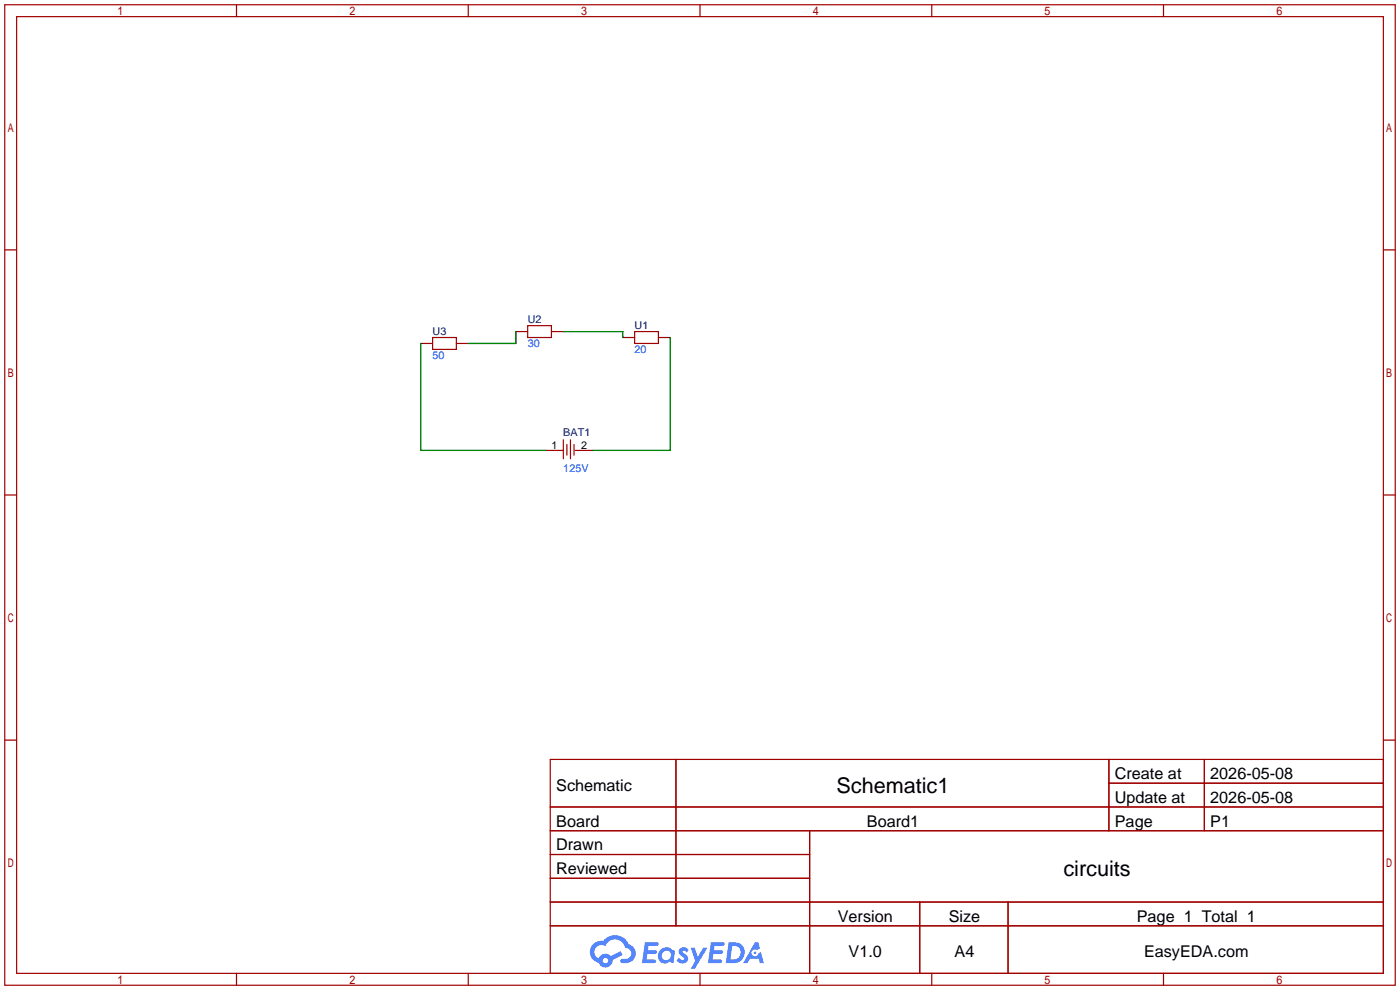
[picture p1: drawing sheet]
<svg xmlns="http://www.w3.org/2000/svg" width="299mm" height="212mm" viewBox="0 0 299 212" stroke-linecap="round" stroke-linejoin="round" font-family="sans-serif">
<g fill="none" stroke="#a10000" stroke-width=".25">
<path d="M1 1h297.2v209.6h-297.2zM3.6 3.6h292.1v204.4h-292.1zM50.5 1v2.6M100.1 1v2.6M149.6 1v2.6M199.1 1v2.6M248.7 1v2.6M1 53.4h2.6M295.7 53.4h2.5M1 105.8h2.6M295.7 105.8h2.5M1 158.2h2.6"/>
<path d="M295.7 158.2h2.5M117.6 162.3h178.1v45.7h-178.1zM117.6 172.5h178.1M117.6 177.5h178.1M144.5 162.3v35.6M173 177.5v30.5M237 162.3v15.2M237 167.4h58.7M257.4 162.3v15.2M117.6 182.6h55.4M117.6 192.8h178.1M117.6 187.7h55.4"/>
<path d="M117.6 197.9h178.1M196.6 192.8v15.2M215.4 192.8v15.2M50.5 208v2.6M100.1 208v2.6M149.6 208v2.6M199.1 208v2.6M248.7 208v2.6"/>
</g>
<g fill="#5487ff">
<path d="M145.3 202.7a1.3 1.3 0 0 1 1.9 .3l-.4 .6a.54 .54 0 0 0-.9-.2l.1 .2a1.34 1.34 0 0 1 .9 1.8 1.47 1.47 0 0 1-2.3-.1l.5-.6 .8 .5a.31 .31 0 0 0 .4-.3 .31 .31 0 0 0-.3-.4 1.12 1.12 0 0 1-.7-1.8z"/>
<path d="M147.6 202.5h.9l.6 2 1.2-2h.9l-2.7 4.6h-.9l1-1.7z"/>
<path d="M137.8 201.4h1.7a1.31 1.31 0 0 1 1.2 .2 .4 .4 0 0 1-.3 .5l-1.8 .1-.1 .9h1.6a.4 .4 0 0 1 .4 .4 .4 .4 0 0 1-.5 .4h-1.6l-.2 1.2h1.4a.46 .46 0 0 1 .5 0 .46 .46 0 0 1 .1 .5l-.4 .2h-2.6z"/>
<path d="M151.9 201.4h1.7a1.32 1.32 0 0 1 1.2 .2 .39 .39 0 0 1-.3 .5l-1.8 .1-.1 .9h1.6a.4 .4 0 0 1 .4 .4 .4 .4 0 0 1-.4 .4h-1.7l-.2 1.2h1.4a.46 .46 0 0 1 .5 0 .46 .46 0 0 1 .1 .5l-.4 .2h-2.6z"/>
<path d="M161.3 201.4h.8l.3 1.3-.6 .4a.75 .75 0 0 0-1.1 .3 .75 .75 0 0 0 .5 1 .75 .75 0 0 0 .9-.7l.5-.2 .6 2.3h-.8l-.3-.9h-1.8l-.5 .9h-1z"/>
<path d="M155.7 201.4l-.6 4.4h1.5a2.27 2.27 0 0 0 2.6-2.2 2.27 2.27 0 0 0-2.7-2.2zM156.5 202.1a1.5 1.5 0 0 1 1.8 1.6 1.5 1.5 0 0 1-1.9 1.4h-.3z"/>
<path d="M141.2 203a1.6 1.6 0 0 0-.3 2.3 1.6 1.6 0 0 0 2.3 .2l.7 .3 .3-2.4-.1-.3-.5-.1a1.58 1.58 0 0 0-2.4 0zM141.8 203.5a.98 .98 0 0 1 1.6 .4 .98 .98 0 0 1-1.1 1.3 .94 .94 0 0 1-.9-.7 .94 .94 0 0 1 .4-1z"/>
<path d="M126.8 201.8a2.37 2.37 0 0 0 1.1 4 1.54 1.54 0 0 0 1.8 1 1.54 1.54 0 0 0 1.2-1.6l2.2-1.1-.5-.8-2 1a1.57 1.57 0 0 0-2.7 .5 1.5 1.5 0 0 1-.7-2.1 1.5 1.5 0 0 1 2.2-.5 2.23 2.23 0 0 1 2.3-1.4 2.23 2.23 0 0 1 2 1.8 1.16 1.16 0 0 1 1.2 1.1 1.16 1.16 0 0 1-1.1 1.2h-.7a.47 .47 0 0 0-.5 .4 .47 .47 0 0 0 .4 .5 2.17 2.17 0 0 0 2.5-.9 2.17 2.17 0 0 0-.3-2.7l-.8-.4a3.2 3.2 0 0 0-5.5-.7l-1.1 .1zM128.8 205.3a.6 .6 0 0 1 1.2 0 .6 .6 0 0 1-1.2 0z"/>
<circle cx="161.4" cy="203.6" r=".28"/>
</g>
<g fill="none" stroke="#a10000" stroke-width=".25">
<path d="M89.9 73.4h2.6M92.5 72.1h5v2.6h-5zM97.5 73.4h2.6M110.2 70.9h2.6M112.8 69.6h5.1v2.5h-5.1zM117.9 70.9h2.5M133.1 72.1h2.5M135.6 70.9h5.1v2.5h-5.1zM140.7 72.1h2.6M116.6 96.3h3.8M120.4 94v4M121.2 95v2.3"/>
<path d="M121.9 94v4M122.7 95v2.3M122.9 96.3h3.8"/>
</g>
<path d="M89.9 73.4v22.9h26.7M110.2 70.9v2.5h-10.1M120.4 70.9h12.7v1.2M143.3 72.1v24.2h-16.6" fill="none" stroke="#008700" stroke-width=".25"/>
<g font-size="4.6">
<text x="178.8" y="169.4">Schematic1</text>
<text x="227.3" y="187.2">circuits</text>
</g>
<g font-size="3.5">
<text x="238.3" y="166.5">Create at</text>
<text x="258.7" y="166.5">2026-05-08</text>
<text x="118.9" y="169.1">Schematic</text>
<text x="238.3" y="171.6">Update at</text>
<text x="258.7" y="171.6">2026-05-08</text>
<text x="118.9" y="176.7">Board</text>
<text x="185.3" y="176.7">Board1</text>
<text x="238.3" y="176.7">Page</text>
<text x="258.7" y="176.7">P1</text>
<text x="118.9" y="181.8">Drawn</text>
<text x="118.9" y="186.8">Reviewed</text>
<text x="179.1" y="197">Version</text>
<text x="202.8" y="197">Size</text>
<text x="243" y="197">Page 1 Total 1</text>
<text x="181.4" y="204.6">V1.0</text>
<text x="204" y="204.6">A4</text>
<text x="244.5" y="204.6">EasyEDA.com</text>
</g>
<g font-size="2.3" fill="#000080">
<text x="92.5" y="71.7">U3</text>
<text x="112.8" y="69.1">U2</text>
<text x="135.6" y="70.4">U1</text>
<text x="120.4" y="93.3">BAT1</text>
</g>
<g font-size="2.3" fill="#00f">
<text x="92.5" y="76.8">50</text>
<text x="112.8" y="74.2">30</text>
<text x="135.6" y="75.5">20</text>
<text x="120.4" y="100.9">125V</text>
</g>
<g font-size="2.3">
<text x="117.8" y="96">1</text>
<text x="124.2" y="96">2</text>
</g>
</svg>
